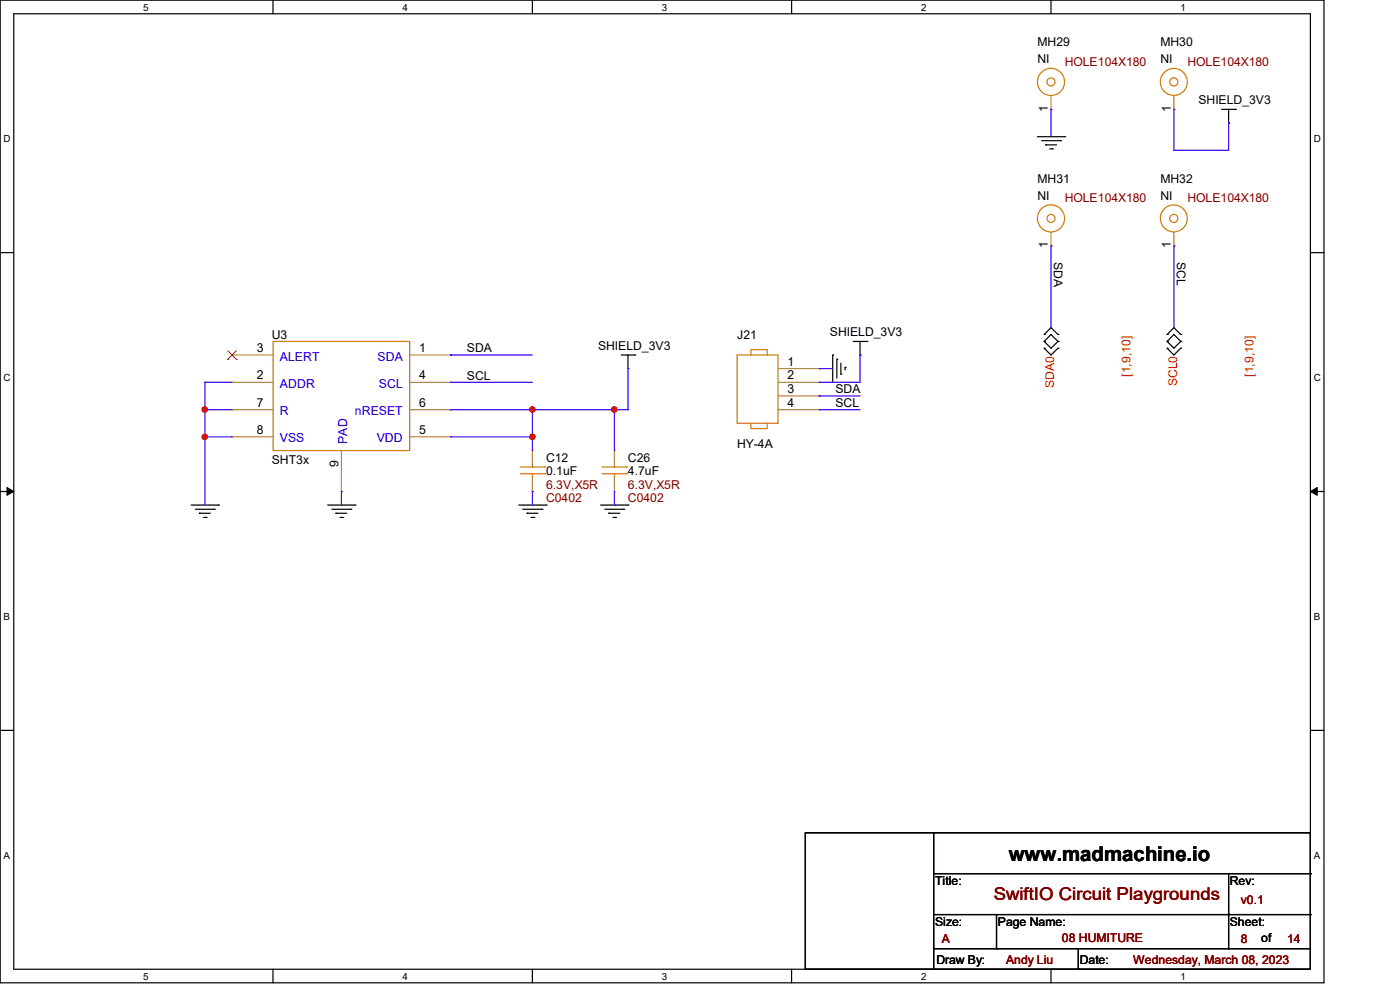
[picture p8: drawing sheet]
<svg xmlns="http://www.w3.org/2000/svg" width="297mm" height="210mm" viewBox="0 0 297 210" stroke-linecap="round" stroke-linejoin="round" font-family="sans-serif">
<path d="M0 0h280.9v208.5h-280.9zM2.9 2.9h275.1v202.7h-275.1z" fill="none" stroke="#000" stroke-width=".25"/>
<g fill="#fff">
<path d="M30.4 .3h1.1v2.4h-1.1z"/>
<path d="M30.4 205.9h1.1v2.3h-1.1z"/>
</g>
<path d="M57.9 0v2.9M57.9 205.6v2.9" fill="none" stroke="#000" stroke-width=".25"/>
<g fill="#fff">
<path d="M85.4 .3h1.1v2.4h-1.1z"/>
<path d="M85.4 205.9h1.1v2.3h-1.1z"/>
</g>
<path d="M112.9 0v2.9M112.9 205.6v2.9" fill="none" stroke="#000" stroke-width=".25"/>
<g fill="#fff">
<path d="M140.4 .3h1.2v2.4h-1.2z"/>
<path d="M140.4 205.9h1.2v2.3h-1.2z"/>
</g>
<path d="M167.9 0v2.9M167.9 205.6v2.9" fill="none" stroke="#000" stroke-width=".25"/>
<g fill="#fff">
<path d="M195.4 .3h1.2v2.4h-1.2z"/>
<path d="M195.4 205.9h1.2v2.3h-1.2z"/>
</g>
<path d="M223 0v2.9M223 205.6v2.9" fill="none" stroke="#000" stroke-width=".25"/>
<g fill="#fff">
<path d="M250.4 .3h1.2v2.4h-1.2z"/>
<path d="M250.4 205.9h1.2v2.3h-1.2z"/>
<path d="M.8 28.2h1.4v2.4h-1.4z"/>
<path d="M278.7 28.2h1.5v2.4h-1.5z"/>
<path d="M.8 78.9h1.4v2.3h-1.4z"/>
<path d="M278.7 78.9h1.5v2.3h-1.5z"/>
</g>
<path d="M0 53.6h2.9M278 53.6h2.9" fill="none" stroke="#000" stroke-width=".25"/>
<g fill="#fff">
<path d="M.8 129.6h1.3v2.3h-1.3z"/>
<path d="M278.7 129.6h1.4v2.3h-1.4z"/>
</g>
<path d="M0 104.3h2.9M278 104.3h2.9" fill="none" stroke="#000" stroke-width=".25"/>
<path d="M1.5 103.4l1.4 .9-1.4 .8zM278 104.3l1.4-.9v1.7z" fill="#000" stroke="#000" stroke-width=".21"/>
<g fill="#fff">
<path d="M.8 180.3h1.3v2.3h-1.3z"/>
<path d="M278.7 180.3h1.4v2.3h-1.4z"/>
</g>
<g fill="none" stroke="#000" stroke-width=".25">
<path d="M220.1 29h5.8M221 29.8h4M221.8 30.7h.1M221.8 30.7h2.4M222.7 31.6h.6M223.3 31.6h.1M225 29.8h.1M225.9 29h.1M259.2 23.2h2.9M260.6 26.1h.1M260.6 23.2v2.9M262.1 23.2h.1"/>
<path d="M131.8 75.3h2.9M133.2 78.2h.1M133.2 75.3v2.9M134.7 75.3h.1M176.7 75.3h.1M176.7 75.3v5.8M177.5 76.2h.1M177.5 76.2v4M178.4 79.4h.1M178.4 77v2.4M179.3 77.9h.1M179.3 77.9v.6"/>
<path d="M181 72.4h2.9M182.5 75.3h.1M182.5 72.4v2.9M183.9 72.4h.1M221.5 71h.1M221.5 72.4h.1M221.5 73.9h.1M221.5 71l1.5-1.5 1.5 1.5M221.5 72.4l1.5-1.4 1.5 1.4M221.5 73.9l1.5 1.4 1.5-1.4M221.5 72.4l1.5 1.5 1.5-1.5M224.5 71h.1"/>
<path d="M224.5 72.4h.1M224.5 73.9h.1M247.6 71h.1M247.6 72.4h.1M247.6 73.9h.1M247.6 71l1.4-1.5 1.5 1.5M247.6 72.4l1.4-1.4 1.5 1.4M247.6 73.9l1.4 1.4 1.5-1.4M247.6 72.4l1.4 1.5 1.5-1.5M250.5 71h.1M250.5 72.4h.1M250.5 73.9h.1"/>
<path d="M40.6 107.1h5.8M41.4 108h4.1M42.3 108.9h.1M42.3 108.9h2.3M43.2 109.8h.5M43.7 109.8h.1M45.5 108h.1M46.4 107.1h.1M69.5 107.1h5.8M70.4 108h4M71.2 108.9h.1M71.2 108.9h2.4"/>
<path d="M72.1 109.8h.6M72.7 109.8h.1M74.4 108h.1M75.3 107.1h.1M110.1 107.1h5.8M110.9 108h4.1M111.8 108.9h.1M111.8 108.9h2.3M112.6 109.8h.6M113.2 109.8h.1M115 108h.1M115.9 107.1h.1"/>
<path d="M127.4 107.1h5.8M128.3 108h4M129.2 108.9h.1M129.2 108.9h2.3M130 109.8h.6M130.6 109.8h.1M132.3 108h.1M133.2 107.1h.1M0 154.9h2.9M278 154.9h2.9M170.9 176.7h107.1v28.9h-107.1zM198.1 176.7h.1"/>
<path d="M198.1 176.7v28.9M198.1 194h79.9M198.1 185.3h79.9M211.4 194v7.3M260.6 194h.1M260.6 185.3v16M278 194h.1M278 185.3h.1M198.1 201.3h.1M198.1 201.3h79.9M211.4 201.3h.1M228.8 205.6h.1"/>
<path d="M228.8 201.3v4.3M260.6 201.3h.1"/>
</g>
<g fill="none" stroke="#cc8006" stroke-width=".25">
<path d="M58 72.4h28.9v23.2h-28.9zM156.4 75.3h8.7v14.5h-8.7zM159.3 75.3v-1.1h3.5v1.1M110.4 99.1h5.2M112.9 99.1h.1M112.9 98.5v.6M115.6 99.1h.1M127.7 99.1h5.2M130.3 99.1h.1M130.3 98.5v.6M132.9 99.1h.1M159.3 89.8v1.1h3.5v-1.1"/>
<path d="M110.4 100.5h5.2M112.9 100.5h.1M112.9 100.5v.9M115.6 100.5h.1M127.7 100.5h5.2M130.3 100.5h.1M130.3 100.5v.9M132.9 100.5h.1"/>
<circle cx="223" cy="17.4" r="2.88"/>
<circle cx="223" cy="17.4" r=".85"/>
<circle cx="249" cy="17.4" r=".87"/>
<circle cx="249" cy="17.4" r="2.86"/>
<circle cx="223" cy="46.3" r="2.88"/>
<circle cx="223" cy="46.3" r=".85"/>
<circle cx="249" cy="46.3" r=".87"/>
<circle cx="249" cy="46.3" r="2.86"/>
</g>
<g fill="none" stroke="#a84" stroke-width=".25">
<path d="M223 23.2h.1M223 20.3v2.9M249 23.2h.1M249 20.3v2.9M223 52.2h.1M223 49.2v3M249 52.2h.1M249 49.2v3M49.2 75.3h.1M49.2 75.3h8.8M86.9 75.3h8.7M95.6 75.3h.1"/>
<path d="M165.1 78.2h8.7M173.8 78.2h.1M49.2 81.1h.1M49.2 86.9h.1M49.2 92.7h.1M49.2 81.1h8.8M49.2 86.9h8.8M49.2 92.7h8.8M72.4 95.6v8.7M86.9 81.1h8.7M86.9 86.9h8.7M86.9 92.7h8.7"/>
<path d="M95.6 81.1h.1M95.6 92.7h.1M95.6 86.9h.1M112.9 95.6h.1M112.9 95.6v2.9M130.3 95.6h.1M130.3 95.6v2.9M165.1 81.1h8.7M165.1 84h8.7M165.1 86.9h8.7M173.8 81.1h.1M173.8 84h.1"/>
<path d="M173.8 86.9h.1M72.4 104.3h.1M112.9 104.3h.1M112.9 101.4v2.9M130.3 104.3h.1M130.3 101.4v2.9"/>
</g>
<path d="M48.3 76.2h.1M48.3 74.4l1.9 1.8M50.1 74.4l-1.8 1.8M50.2 76.2h.1" fill="none" stroke="#804000" stroke-width=".21"/>
<g fill="none" stroke="#4200ff" stroke-width=".25">
<path d="M223 23.2h.1M223 23.2v5.8M249 23.2h.1M249 31.9h.1M249 23.2v8.7M260.6 26.1h.1M260.6 26.1v5.8h-11.6M223 52.2h.1M223 52.2v17.3M249 52.2h.1M249 52.2v17.3M95.6 75.3h.1"/>
<path d="M95.6 75.3h17.3M133.2 78.2h.1M133.2 78.2v8.7M173.8 78.2h.1M173.8 78.2h2.9M182.5 75.3h.1M182.5 75.3v5.8h-8.7M43.5 81.1h.1M43.5 86.9h.1M43.5 92.7h.1M43.5 81.1v26M43.5 81.1h5.7"/>
<path d="M43.5 86.9h5.7M43.5 92.7h5.7M95.6 81.1h.1M95.6 86.9h.1M95.6 92.7h.1M95.6 81.1h17.3M95.6 86.9h37.6M95.6 92.7h17.3M112.9 86.9h.1M112.9 92.7h.1M112.9 86.9v8.7M130.3 86.9h.1"/>
<path d="M130.3 86.9v8.7M133.2 86.9h.1M173.8 81.1h.1M173.8 84h.1M173.8 86.9h.1M173.8 86.9h8.7M173.8 84h8.7M72.4 104.3h.1M72.4 104.3v2.8M112.9 104.3h.1M112.9 104.3v2.8M130.3 107.1h.1"/>
<path d="M130.3 104.3v2.8"/>
</g>
<g fill="#f00" stroke="#f00" stroke-width=".25">
<circle cx="43.4" cy="86.9" r=".55"/>
<circle cx="112.9" cy="86.9" r=".55"/>
<circle cx="43.4" cy="92.7" r=".55"/>
<circle cx="112.9" cy="92.7" r=".55"/>
<circle cx="130.3" cy="86.9" r=".55"/>
</g>
<text font-size="4.3" x="214" y="182.7">www.madmachine.io</text>
<text font-size="3.7" fill="#800000" x="210.8" y="191">SwiftIO Circuit Playgrounds</text>
<g font-size="2.6">
<text x="220.1" y="9.9">MH29</text>
<text x="246.2" y="9.9">MH30</text>
<text x="220.1" y="13.4">NI</text>
<text x="246.2" y="13.4">NI</text>
<text x="222.3" y="23.7" transform="rotate(-90 222.3 23.7)">1</text>
<text x="248.4" y="23.7" transform="rotate(-90 248.4 23.7)">1</text>
<text x="254.3" y="22.1">SHIELD_3V3</text>
<text x="220.1" y="38.8">MH31</text>
<text x="246.2" y="38.8">MH32</text>
<text x="220.1" y="42.3">NI</text>
<text x="246.2" y="42.3">NI</text>
<text x="222.3" y="52.7" transform="rotate(-90 222.3 52.7)">1</text>
<text x="248.4" y="52.7" transform="rotate(-90 248.4 52.7)">1</text>
<text x="223.6" y="55.6" transform="rotate(90 223.6 55.6)">SDA</text>
<text x="249.6" y="55.6" transform="rotate(90 249.6 55.6)">SCL</text>
<text x="57.7" y="71.8">U3</text>
<text x="156.4" y="71.8">J21</text>
<text x="176.1" y="71.3">SHIELD_3V3</text>
<text x="54.5" y="74.7">3</text>
<text x="88.9" y="74.7">1</text>
<text x="99.1" y="74.7">SDA</text>
<text x="126.9" y="74.2">SHIELD_3V3</text>
<text x="167.1" y="77.6">1</text>
<text x="54.5" y="80.5">2</text>
<text x="88.9" y="80.5">4</text>
<text x="99.1" y="80.5">SCL</text>
<text x="167.1" y="80.5">2</text>
<text x="167.1" y="83.4">3</text>
<text x="177.2" y="83.4">SDA</text>
<text x="54.5" y="86.3">7</text>
<text x="88.9" y="86.3">6</text>
<text x="167.1" y="86.3">4</text>
<text x="177.2" y="86.3">SCL</text>
<text x="54.5" y="92">8</text>
<text x="88.9" y="92">5</text>
<text x="156.4" y="95">HY-4A</text>
<text x="57.7" y="98.5">SHT3x</text>
<text x="71.8" y="99.1" transform="rotate(-90 71.8 99.1)">9</text>
<text x="115.9" y="97.9">C12</text>
<text x="115.9" y="100.8">0.1uF</text>
<text x="133.2" y="97.9">C26</text>
<text x="133.2" y="100.8">4.7uF</text>
<text x="198.4" y="187.7">Title:</text>
<text x="260.9" y="187.7">Rev:</text>
<text x="198.4" y="196.3">Size:</text>
<text x="211.7" y="196.3">Page Name:</text>
<text x="260.9" y="196.3">Sheet:</text>
<text x="267.6" y="199.8">of</text>
<text x="198.7" y="204.5">Draw By:</text>
<text x="229.1" y="204.5">Date:</text>
</g>
<g font-size="2.6" fill="#800000">
<text x="225.9" y="13.9">HOLE104X180</text>
<text x="251.9" y="13.9">HOLE104X180</text>
<text x="225.9" y="42.9">HOLE104X180</text>
<text x="251.9" y="42.9">HOLE104X180</text>
<text x="115.9" y="106.6">C0402</text>
<text x="115.9" y="103.7">6.3V,X5R</text>
<text x="133.2" y="106.6">C0402</text>
<text x="133.2" y="103.7">6.3V,X5R</text>
<text x="263.2" y="191.7">v0.1</text>
<text x="199.8" y="200.1">A</text>
<text x="225.3" y="199.8">08 HUMITURE</text>
<text x="263.2" y="200.1">8</text>
<text x="273.1" y="200.1">14</text>
<text x="213.4" y="204.5">Andy Liu</text>
<text x="240.4" y="204.5">Wednesday, March 08, 2023</text>
</g>
<g font-size="2.6" fill="#00c">
<text x="59.4" y="76.5">ALERT</text>
<text x="80.1" y="76.5">SDA</text>
<text x="59.4" y="82.3">ADDR</text>
<text x="80.4" y="82.3">SCL</text>
<text x="59.4" y="88.1">R</text>
<text x="75.3" y="88.1">nRESET</text>
<text x="59.4" y="93.9">VSS</text>
<text x="73.7" y="94.1" transform="rotate(-90 73.7 94.1)">PAD</text>
<text x="79.9" y="93.9">VDD</text>
</g>
<g font-size="2.6" fill="#f00">
<text x="223.6" y="82.3" transform="rotate(-90 223.6 82.3)">SDA0</text>
<text x="239.9" y="79.9" transform="rotate(-90 239.9 79.9)">[1,9,10]</text>
<text x="249.7" y="82" transform="rotate(-90 249.7 82)">SCL0</text>
<text x="265.9" y="79.9" transform="rotate(-90 265.9 79.9)">[1,9,10]</text>
</g>
<g font-size="2.1">
<text x="30.4" y="2.2">5</text>
<text x="85.4" y="2.2">4</text>
<text x="140.4" y="2.2">3</text>
<text x="195.4" y="2.2">2</text>
<text x="250.4" y="2.2">1</text>
<text x=".8" y="30.1">D</text>
<text x="278.7" y="30.1">D</text>
<text x=".8" y="80.8">C</text>
<text x="278.7" y="80.8">C</text>
<text x=".8" y="131.5">B</text>
<text x="278.7" y="131.5">B</text>
<text x=".8" y="182.2">A</text>
<text x="278.7" y="182.2">A</text>
<text x="30.4" y="207.8">5</text>
<text x="85.4" y="207.8">4</text>
<text x="140.4" y="207.8">3</text>
<text x="195.4" y="207.8">2</text>
<text x="250.4" y="207.8">1</text>
</g>
</svg>
